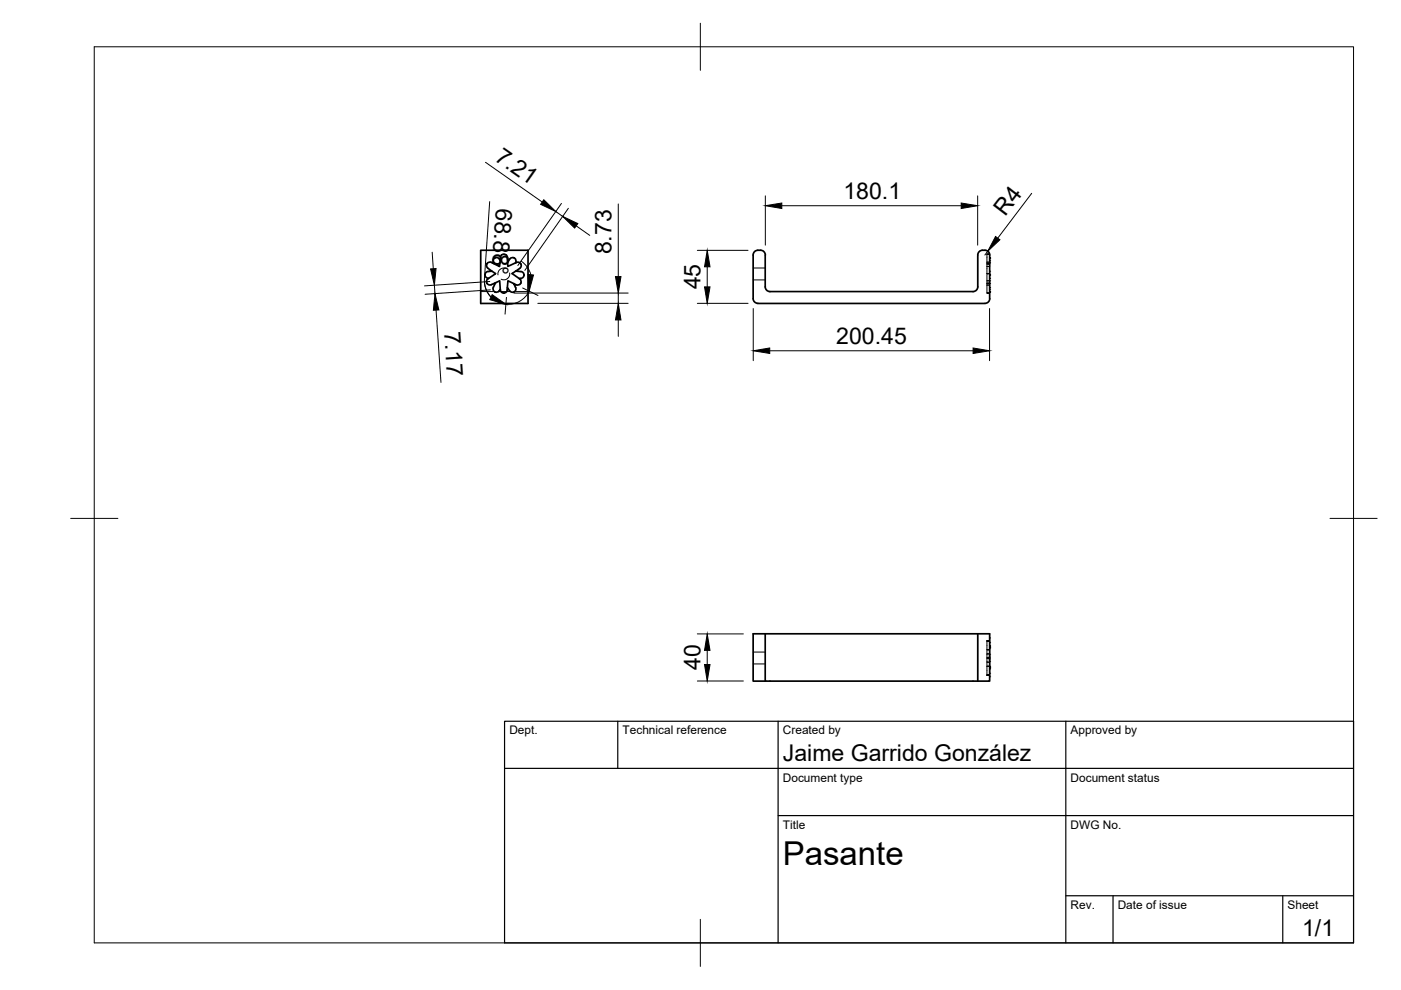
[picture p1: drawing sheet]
<svg xmlns="http://www.w3.org/2000/svg" width="297mm" height="210mm" viewBox="0 0 297 210" stroke-linecap="round" stroke-linejoin="round" font-family="sans-serif">
<!-- layer: Visible -->
<g fill="none" stroke="#000" stroke-width=".36">
<path d="M101.9 53.1h10.1v11.2h-10.1zM102.8 58.2v.1M102.8 58.3a.73 .73 0 0 0 .7 .7M103.5 59h.1a.73 .73 0 0 0-.4 1 .73 .73 0 0 0 1 .4M104.3 57.5l.8 .5-1.5 1M104.9 54.7a.72 .72 0 0 1 1 .2M104.9 54.7a.81 .81 0 0 0-.2 1.2l-.5-.3a.73 .73 0 0 0-1 .3 .73 .73 0 0 0 .3 1l.8 .6h-.8a.73 .73 0 0 0-.7 .7M105.1 60l.8-.5 .2 1.8M105.9 54.9l.1 .3 .1-.7a.73 .73 0 0 1 .7-.6 .73 .73 0 0 1 .8 .6v1.1l.5-.7M106 55.2l-.1 1.3-1.2-.6M107.6 55.6l.1 .9 1.6-.8M109 54.7h.1"/>
<path d="M109 54.7a.73 .73 0 0 0-.9 .2M109.1 54.7a.73 .73 0 0 1 .2 1M109.3 55.7h.2a.71 .71 0 0 1 .9 .3M109.3 57.5l-.7 .5 1.5 1M110.2 59.1a.73 .73 0 0 1 .2 1 .73 .73 0 0 1-1 .3l-.5-.3 .4 .9a.72 .72 0 0 1-.3 .9 .72 .72 0 0 1-.9-.3M110.4 56a.73 .73 0 0 1-.2 .9l-.9 .6 1.1 .1M110.4 57.6a.77 .77 0 0 1 .7 .9 .77 .77 0 0 1-1 .5l.1 .1M160.7 53.1a1.2 1.2 0 0 1 1.6 1l-.1 6.7M160.7 53.1a1.01 1.01 0 0 0-1 1v9.2M104.2 60.4l.9-.4-.5 .9M104.6 60.9a.77 .77 0 0 0 .5 1.1 .77 .77 0 0 0 1-.7v.2M106.1 61.5a.72 .72 0 0 0 .7 .6 .72 .72 0 0 0 .7-.6l.1-.5 .4 .7"/>
<path d="M108.9 60.1l-1.2-.6-.1 1.5M159.7 63.3a1.01 1.01 0 0 0 1 1M160.7 64.3h48.1M207.3 60.8a1.01 1.01 0 0 1-1 1h-43.1a1.01 1.01 0 0 1-1-1M207.3 60.8v-6.7a1.3 1.3 0 0 1 1.3-1.1 1.3 1.3 0 0 1 1.2 1.1v9.2M209.8 63.3a1.01 1.01 0 0 1-1 1M162.2 134.4v10h47.6v-10h-50.1v10h2.5M207.3 134.4v10M209.8 139.5h.1M209.8 139.6h.1M209.8 139v1"/>
</g>
<!-- layer: Hidden -->
<g fill="none" stroke="#000" stroke-width=".21">
<path d="M107.4 57a1.27 1.27 0 0 0-1.8 1.3M108.1 57.9a1.26 1.26 0 0 1-1.8 1.3M159.7 56.8h2.5M159.7 59.3h2.5M209.3 56v2h.5h-.5M209.3 55.6v.3h.5M209.3 59.5h.5M209.3 56h.5M209.3 55.6h.5M209.8 53.9h-.5h.5h-.5v1.7M209.8 59h.1M209.8 59.5h.1"/>
<path d="M209.8 59.5v1.4M209.8 58h-.5v2M209.8 57.5h.1M209.8 55.7h.1M209.8 55.6h.1M209.8 55.2h.1M209.8 55.9v.6h-.5M209.8 55.9h-.5l.5 .1M209.8 57.5v1.5M209.8 54.6v1.3M209.8 54.7h.1M209.8 54.8h.1"/>
<path d="M209.8 58.3h.1M209.8 54.6h.1M101.9 61.8h2.6M105.7 61.8h2.4M109.3 61.8h2.7M209.3 60.4v1.7h.5M209.3 60h.5M209.3 60.4h.5M209.8 60.1h.1M209.8 61h.1M209.8 61.3h.1M209.8 60.1h-.5v.3"/>
<path d="M209.8 60h-.5l.5 .1M209.8 60.9v1.1M209.8 61.9h.1M209.8 62h.1M159.7 138.3h2.5M209.3 137.8h.5h-.5M209.3 137.7h.5M209.8 136.3h.1M209.8 137.4h.1M209.8 138.7v.1M209.8 137h.1M209.8 135.8h-.5l.5 .1h-.5h.5l-.5 .1v2.7h.5l-.5-.1v.9h.5h-.5h.5l-.5 .1v.8h.5h-.5v2.7h.5l-.5 .1"/>
<path d="M209.8 138.7h.1M209.8 136.9v1.8M209.8 135.2v1.7M209.8 137.3h.1M209.8 135.2h.1M159.7 140.8h2.5M209.3 143.2h.5M209.3 141.3h.5M209.8 140.3h.1M209.8 141.3h.1M209.8 142.7h.1M209.8 141.6h.1"/>
<path d="M209.8 141.8v1.7M209.8 140.3v1.5M209.8 141.4h.1M209.8 141.5h.1M209.8 143.5h.1M209.8 141.8h.1"/>
</g>
<!-- layer: BORDER -->
<path d="M20 9.9h267v190h-267zM148.5 4.9v10M15 109.9h10M282 109.9h10M148.5 194.9v10" fill="none" stroke="#000" stroke-width=".21"/>
<!-- layer: TITLEBLOCK -->
<path d="M107 152.9h180v47h-180zM131 152.9v10M165 152.9v47M226 152.9v47M107 162.9h180M165 172.9h122M226 189.9h61M236 189.9v10M272 189.9v10" fill="none" stroke="#000" stroke-width=".25"/>
<!-- layer: FD_Dimensions -->
<g fill="none" stroke="#000" stroke-width=".21">
<path d="M102.9 34.4l12.1 8.4M91.6 53.5l.3 3.5M102.7 59.8l.4 1.7 1 1.5M103.8 42.7l-1.1 16.5a5 5 0 0 0 3.7 5.2 5 5 0 0 0 5.8-2.7M103.8 59.7l-13.8 .9M110.5 55.4l1.3 1.2 .7 1.6M117.8 44.8l1.5 1.1M119 43.1l-9.2 13.2M120.5 44.2l-9.2 13.1M122.2 47.9l2.8 2M131.1 43.2v15.4M147.8 53.1h10.8"/>
<path d="M149.9 56.6v4.2M162.3 41.5v10.5M165.8 43.6h38M207.3 41.5v10.5M209.4 53.3l-.6 .8M218.7 41l-7.2 9.5M92.1 60.5l.1 1.8M92.5 65.8l1 15.3M104 61.5l-13.9 .9M107.4 63l-.3 3.6M108.9 62.1h24.3M110.8 61.1l3.3 1.5"/>
<path d="M114 64.3h19.2M131.1 62.1v2.2M131.1 67.8v3.5M147.8 64.3h10.8M159.7 65.4v11.1M163.2 74.4h43.1M209.8 65.4v11.1M147.8 134.4h9.8M149.9 137.9v3M147.8 144.4h9.8"/>
</g>
<g fill="#000" stroke="#000" stroke-width=".21">
<path d="M91.3 57l1.2-.1-.4 3.6zM112 58.2l1.1 .1-.9 3.4zM115.3 42.3l2.5 2.5-3.2-1.5zM119.3 45.9l3.2 1.5-.7 1zM130.5 58.6h1.2l-.6 3.5zM149.9 53.1l.6 3.5h-1.1zM162.3 43.6l3.5-.6v1.2zM203.8 43l3.5 .6-3.5 .6zM211.1 50.1l.9 .7-2.6 2.5zM92.2 62.3l.8 3.4-1.1 .1zM104.4 62.5l2.9 2-3.5-1zM131.1 64.3l.6 3.5h-1.2z"/>
<path d="M149.4 60.8h1.1l-.6 3.5zM159.7 74.4l3.5-.6v1.1zM206.3 73.8l3.5 .6-3.5 .5zM149.9 134.4l.6 3.5h-1.1zM149.4 140.9h1.1l-.6 3.5z"/>
</g>
<text font-size="7" x="166" y="183.4">Pasante</text>
<g font-size="4.9">
<text x="104.7" y="33.9" transform="rotate(35 104.7 33.9)">7.21</text>
<text x="105.2" y="44.1" transform="rotate(94 105.2 44.1)">68.88°</text>
<text x="178.8" y="42.2">180.1</text>
<text x="213.1" y="46.1" transform="rotate(-53 213.1 46.1)">R4</text>
<text x="129.6" y="53.9" transform="rotate(-90 129.6 53.9)">8.73</text>
<text x="148.5" y="61.4" transform="rotate(-90 148.5 61.4)">45</text>
<text x="94.2" y="70.3" transform="rotate(86 94.2 70.3)">7.17</text>
<text x="177.3" y="72.9">200.45</text>
<text x="148.5" y="142" transform="rotate(-90 148.5 142)">40</text>
<text x="166" y="161.4">Jaime Garrido González</text>
<text x="276.1" y="198.6">1/1</text>
</g>
<g font-size="2.5">
<text x="108" y="155.7">Dept.</text>
<text x="132" y="155.7">Technical reference</text>
<text x="166" y="155.7">Created by</text>
<text x="227" y="155.7">Approved by</text>
<text x="166" y="165.7">Document type</text>
<text x="227" y="165.7">Document status</text>
<text x="166" y="175.7">Title</text>
<text x="227" y="175.7">DWG No.</text>
<text x="227" y="192.7">Rev.</text>
<text x="237" y="192.7">Date of issue</text>
<text x="273" y="192.7">Sheet</text>
</g>
</svg>
